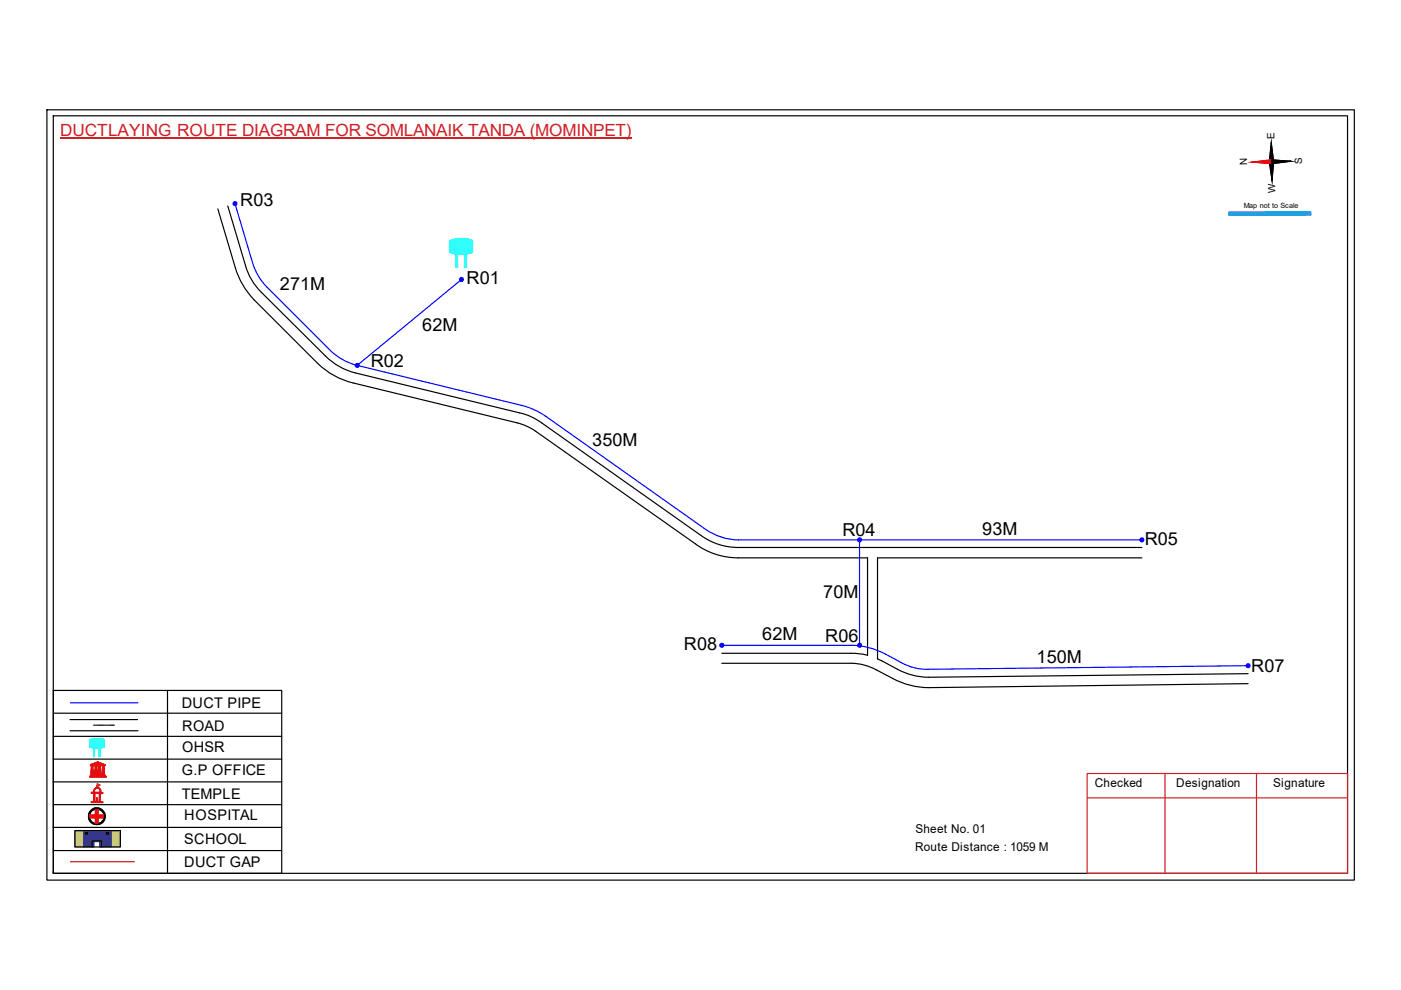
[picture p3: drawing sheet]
<svg xmlns="http://www.w3.org/2000/svg" width="297mm" height="210mm" viewBox="0 0 297 210" stroke-linecap="round" stroke-linejoin="round" font-family="sans-serif">
<path d="M11.3 151.2h48.4M11.3 156.1h48.4M14.9 152.6h14.3M14.9 154.9h14.3M35.5 146.4v38.8M11.3 175.4h48.4M11.3 161h48.4M11.3 165.8h48.4M11.3 170.6h48.4M11.3 180.3h48.4" fill="none" stroke="#000" stroke-width=".25"/>
<path d="M21 158.6h.3v1.8h-.3z" fill-rule="evenodd" fill="#0ffffc"/>
<path d="M21 158.6h.3v1.8h-.3z" fill="none" stroke="#0ffffc" stroke-width=".21"/>
<path d="M19.9 158.6h.2v1.8h-.2z" fill-rule="evenodd" fill="#0ffffc"/>
<path d="M19 156.9l1.6-.4 1.5 .3v1.6l-1.5 .3-1.6-.4zM19.9 158.6h.2v1.8h-.2z" fill="none" stroke="#0ffffc" stroke-width=".21"/>
<path d="M19 156.8a4 4 0 0 1 3.1 0v1.7a4.5 4.5 0 0 1-3-.1z" fill-rule="evenodd" fill="#0ffffc"/>
<path d="M19 156.8a4 4 0 0 1 3.1 0v1.7a4.5 4.5 0 0 1-3-.1z" fill="none" stroke="#0ffffc" stroke-width=".21"/>
<path d="M19 164.6h3.5v.2h-3.5zM19.2 164.3h3.1v.2h-3.1zM19.2 162.1l1.5-.6 1.6 .7zM19.3 162.4l.6-.1-.2 .1 .1 1.7h-.5l.1-1.7zM19.3 164.2h2.8v.1h-2.8zM19.5 162.1l1.2-.5 1.3 .5zM20.1 162.3h.5v1.8h-.5zM20.7 161.7l.2 .1-.2 .3zM20.9 162.3h.5v1.8h-.5zM21.6 162.3l.6 .1h-.1v1.7h-.4l.1-1.7z" fill="none" stroke="#f00" stroke-width=".21"/>
<path d="M21.6 162.3h.5v1.8h-.5z" fill-rule="evenodd" fill="#f00"/>
<path d="M21.6 162.3h.5v1.8h-.5z" fill="none" stroke="#f00" stroke-width=".21"/>
<path d="M20.9 162.3h.5v1.8h-.5z" fill-rule="evenodd" fill="#f00"/>
<path d="M20.9 162.3h.5v1.8h-.5z" fill="none" stroke="#f00" stroke-width=".21"/>
<path d="M20.1 162.3h.5v1.8h-.5z" fill-rule="evenodd" fill="#f00"/>
<path d="M20.1 162.3h.5v1.8h-.5z" fill="none" stroke="#f00" stroke-width=".21"/>
<path d="M19.3 162.3h.5v1.8h-.5z" fill-rule="evenodd" fill="#f00"/>
<path d="M19.3 162.3h.5v1.8h-.5z" fill="none" stroke="#f00" stroke-width=".21"/>
<path d="M20.6 161.7h.4v.4h-.4z" fill-rule="evenodd" fill="#f00"/>
<path d="M19 164.6h3.6v.2h-3.6zM19 164.7h3.6M19.2 164.3h3.1v.2h-3.1zM19.2 164.4h3.1M19.3 164.2h2.8v.1h-2.8zM19.3 164.3h2.8M20.6 161.7h.4v.4h-.4z" fill="none" stroke="#f00" stroke-width=".21"/>
<path d="M19.2 162.1l1-.4a.94 .94 0 0 1 1.1 0l1 .4v.2h-3.1zM19.9 162.1h.7l-.1-.3zM21 161.8l-.1 .3h.7z" fill-rule="evenodd" fill="#f00"/>
<path d="M19.2 162.1l1-.4a.94 .94 0 0 1 1.1 0l1 .4v.2h-3.1zM19.9 162.1l.6-.3 .1 .3zM20.1 168.1h1l-.1 1.9-.9-.1zM20.1 167.2a.73 .73 0 0 1 .9-.2 .73 .73 0 0 1 .4 .9v.2h.4v.1h-.5v1.7l.5 .1v.2l-2.5-.1v-.2h.6v-1.8h-.5v-.1h.5v-.4zM20.1 167.3a.55 .55 0 0 1 1 0l.2 .8-1.4-.1zM20.5 169.2l.1 .6zM20.6 166.5l.1 .5zM21 161.8l.6 .3h-.7z" fill="none" stroke="#f00" stroke-width=".21"/>
<path d="M20.6 166.2l.6 .3-.5 .3z" fill="none" stroke="#e66000" stroke-width=".21"/>
<path d="M20 167.2a.8 .8 0 0 1 1.4 .3v.5l.4 .1v.1l-.5 .1v1.5l.1 .2h.4v.2h-2.5v-.3l.6-.1v-1.6h-.6v-.2h.5zM20.1 167.4l-.2 .6h1.3l-.1-.6-.2-.3h-.5zM20.1 168.3v1.6h.9v-1.7zM20.4 169.2h.3l-.1 .7h-.2z" fill-rule="evenodd" fill="#f00"/>
<path d="M20 167.2a.8 .8 0 0 1 1.4 .3v.5l.4 .1v.1l-.5 .1v1.5l.1 .2h.4v.2h-2.5v-.3l.6-.1v-1.6h-.6v-.2h.5zM20.1 167.4l.3-.3h.5l.2 .3 .1 .6h-1.3zM20.1 168.3l.9-.1v1.7h-.9zM20.4 169.2h.3l-.1 .7h-.2z" fill="none" stroke="#f00" stroke-width=".21"/>
<path d="M20.6 166.5v.5z" fill="#f00"/>
<path d="M20.6 166.5v.5z" fill="none" stroke="#f00" stroke-width=".21"/>
<path d="M20.6 166.5v.5z" fill="#f00"/>
<path d="M20.6 166.5v.5z" fill="none" stroke="#f00" stroke-width=".21"/>
<path d="M20.6 166.5v.5z" fill="#f00"/>
<path d="M20.6 166.5v.5zM20.6 166.5v.5" fill="none" stroke="#f00" stroke-width=".21"/>
<path d="M20.7 166.8l-.1 .2z" fill="#f00"/>
<path d="M20.7 166.8l-.1 .2z" fill="none" stroke="#f00" stroke-width=".21"/>
<path d="M20.7 166.8v.2z" fill="#f00"/>
<path d="M20.7 166.8v.2z" fill="none" stroke="#f00" stroke-width=".21"/>
<path d="M20.6 167h.1z" fill="#f00"/>
<path d="M20.6 167h.1z" fill="none" stroke="#f00" stroke-width=".21"/>
<path d="M20.6 167h.1z" fill="#f00"/>
<path d="M20.6 167h.1z" fill="none" stroke="#f00" stroke-width=".21"/>
<path d="M20.6 166.2l.6 .3-.6 .3z" fill-rule="evenodd" fill="#e66000"/>
<path d="M20.6 166.2l.6 .3-.6 .3z" fill="none" stroke="#e66000" stroke-width=".21"/>
<path d="M11.3 146.4h48.4v38.8h-48.4zM19.9 153.8h.2M20.3 153.8h.2M20.7 153.8h.3M21 153.8h.4M21.5 153.8h.3M21.9 153.8h.2M22.3 153.8h.3M22.7 153.8h.3M23.2 153.8h.2M23.5 153.8h.3M23.9 153.8h.4" fill="none" stroke="#000" stroke-width=".25"/>
<path d="M14.9 149h14.3" fill="none" stroke="#00f" stroke-width=".25"/>
<g fill="none" stroke="#000" stroke-width=".21">
<path d="M19.3 172a1.38 1.38 0 0 1 2.4 .2 1.49 1.49 0 0 1-.8 2.4 1.59 1.59 0 0 1-1.7-.8 1.59 1.59 0 0 1 .1-1.8z"/>
<circle cx="20.5" cy="173" r="1.81"/>
<circle cx="20.5" cy="173.1" r="1.78"/>
<circle cx="20.5" cy="173.1" r="1.59"/>
</g>
<path d="M18.7 173a1.81 1.81 0 0 1 3.6 0 1.81 1.81 0 0 1-3.6 0zM19.3 172a1.55 1.55 0 0 0 .2 2.2 1.55 1.55 0 0 0 2.2-.1 1.55 1.55 0 0 0-.2-2.2l-.4-.2a1.37 1.37 0 0 0-1.8 .3z" fill-rule="evenodd" fill="#000"/>
<path d="M19.1 172.8h1.2v-1.1h.5v1.1h1.1v.6h-1.1v1.1h-.5v-1.1h-1.2z" fill="none" stroke="#f00" stroke-width=".25"/>
<path d="M19.1 172.8h1.1v-1.1h.6v1.1h1.1v.6h-1.1v1.1h-.6v-1.1h-1.1z" fill-rule="evenodd" fill="#f00"/>
<path d="M19.1 172.8h1.1v-1.1h.6v1.1h1.1v.6h-1.1v1.1h-.6v-1.1h-1.1z" fill="none" stroke="#f00" stroke-width=".21"/>
<path d="M14.9 182.7h13.6" fill="none" stroke="#f00" stroke-width=".25"/>
<path d="M15.9 176.1h1.9v3.5h-1.9zM23.6 176.1h1.9v3.5h-1.9z" fill-rule="evenodd" fill="#c8c92d"/>
<path d="M15.9 176.1h1.9v3.5h-1.9zM23.6 176.1h1.9v3.5h-1.9z" fill="none" stroke="#c8c92d" stroke-width=".21"/>
<path d="M17.7 176.1h5.9v3.5h-2.5v-1.1h-1.2v1.1h-2.2zM18.2 176.5v.4h.3v-.4zM22.6 176.5v.4h.4v-.4z" fill-rule="evenodd" fill="#293189"/>
<path d="M17.7 176.1h5.9v3.5h-2.5v-1.1h-1.2v1.1h-2.2zM18.2 176.5h.3v.4h-.3zM22.6 176.5h.4v.4h-.4z" fill="none" stroke="#293189" stroke-width=".21"/>
<path d="M9.9 23.3h277.2v163.3h-277.2zM11.3 24.6h274.4v160.6h-274.4zM273.7 34.2l-8.2 .2M15.9 176.1h9.6v3.5h-9.6zM18.2 176.5h.4v.4h-.4zM19.5 179.6v-1.3h2v1.3M22.6 176.5h.5v.4h-.5zM11.3 184.8v.4" fill="none" stroke="#000" stroke-width=".25"/>
<path d="M12.7 29.3h121.2M230.5 164h55.2v21.2h-55.2zM230.5 169.2h55.2M247 164v21.2M266.4 164v21.2" fill="none" stroke="#cd2027" stroke-width=".25"/>
<path d="M269.1 34.3h.9l-.3 4.1zM269.5 30.2l.5 4.1h-.9z" fill="#000"/>
<path d="M269.1 34.3h.9l-.3 4.1zM269.5 30.2l.5 4.1h-.9z" fill="none" stroke="#000" stroke-width=".21"/>
<path d="M265.5 34.4l4.1-.5v.8z" fill="#f00"/>
<path d="M265.5 34.4l4.1-.5v.8z" fill="none" stroke="#f00" stroke-width=".21"/>
<path d="M269.6 33.9l4.1 .3-4.1 .5zM269.1 34.3h.9l-.3 4.1zM269.5 30.2l.5 4.1h-.9z" fill="#000"/>
<path d="M269.1 34.3h.9l-.3 4.1zM269.5 30.2l.5 4.1h-.9zM269.6 33.9l4.1 .3-4.1 .5z" fill="none" stroke="#000" stroke-width=".21"/>
<path d="M273.7 34.2l-8.2 .2" fill="none" stroke="#000" stroke-width=".25"/>
<path d="M265.5 34.4l4.1-.5v.8z" fill="#f00"/>
<path d="M265.5 34.4l4.1-.5v.8z" fill="none" stroke="#f00" stroke-width=".21"/>
<path d="M269.6 33.9l4.1 .3-4.1 .5z" fill="#000"/>
<path d="M269.6 33.9l4.1 .3-4.1 .5z" fill="none" stroke="#000" stroke-width=".21"/>
<path d="M269.6 34.3l-4.1 .1" fill="none" stroke="#f00" stroke-width=".25"/>
<path d="M273.7 34.2l-4.1 .1" fill="none" stroke="#000" stroke-width=".25"/>
<path d="M260.6 45h17.2v.6h-17.2z" fill-rule="evenodd" fill="#0093dd"/>
<path d="M260.6 45h17.2v.6h-17.2z" fill="none" stroke="#0093dd" stroke-width=".21"/>
<path d="M260.6 45h17.3v.6h-17.3z" fill="none" stroke="#0093dd" stroke-width=".25"/>
<path d="M46.2 44.3l3.7 12.5a16.7 16.7 0 0 0 4 6.8l13.4 13.4a16.2 16.2 0 0 0 7.6 4.2l34.8 8.5 2.3 .8 1.6 .9 33.8 23.9a15.3 15.3 0 0 0 9.2 3h27.3v20.6l-2.8-.4h-28.1M48.3 43.7l3.7 12.5a12.9 12.9 0 0 0 3.4 5.8l13.6 13.4a13.6 13.6 0 0 0 6.4 3.7l35.5 8.6 2 .8 1.9 1.2 33.8 23.8a13.5 13.5 0 0 0 8 2.6h85.5M242.1 118.3h-56v21.4l.9 .4a27.7 27.7 0 0 0 5.7 2.8l2.5 .6 1.7 .1 67.7-.8M153 140.6h27.5a11.3 11.3 0 0 1 5.4 1.5l3.4 1.7a16.3 16.3 0 0 0 7.7 2l67.6-.9" fill="none" stroke="#000" stroke-width=".25"/>
<path d="M49.8 43.2l3.7 12.5a12.3 12.3 0 0 0 3.1 5.2l13.5 13.4a12.5 12.5 0 0 0 5.6 3.2l34.8 8.4a15.5 15.5 0 0 1 5.3 2.4l33.8 24a12.6 12.6 0 0 0 7 2.2h85.5M182.2 114.5v22.4M153 136.8h27.5a15.7 15.7 0 0 1 7.2 1.9 27.2 27.2 0 0 0 5.4 2.7l1.5 .4 1.5 .1 68.5-.8" fill="none" stroke="#00f" stroke-width=".25"/>
<circle cx="49.8" cy="43.1" r=".44" fill="#00f"/>
<circle cx="49.8" cy="43.1" r=".44" fill="none" stroke="#00f" stroke-width=".21"/>
<circle cx="75.7" cy="77.4" r=".44" fill="#00f"/>
<circle cx="75.7" cy="77.4" r=".44" fill="none" stroke="#00f" stroke-width=".21"/>
<circle cx="182.3" cy="114.4" r=".44" fill="#00f"/>
<circle cx="182.3" cy="114.4" r=".44" fill="none" stroke="#00f" stroke-width=".21"/>
<circle cx="153" cy="136.8" r=".44" fill="#00f"/>
<circle cx="153" cy="136.8" r=".44" fill="none" stroke="#00f" stroke-width=".21"/>
<circle cx="182.3" cy="136.8" r=".44" fill="#00f"/>
<circle cx="182.3" cy="136.8" r=".44" fill="none" stroke="#00f" stroke-width=".21"/>
<circle cx="242.1" cy="114.4" r=".44" fill="#00f"/>
<circle cx="242.1" cy="114.4" r=".44" fill="none" stroke="#00f" stroke-width=".21"/>
<circle cx="264.6" cy="141.1" r=".44" fill="#00f"/>
<circle cx="264.6" cy="141.1" r=".44" fill="none" stroke="#00f" stroke-width=".21"/>
<path d="M97.8 59.3l-22.1 18.2" fill="none" stroke="#00f" stroke-width=".25"/>
<circle cx="97.8" cy="59.2" r=".44" fill="#00f"/>
<circle cx="97.8" cy="59.2" r=".44" fill="none" stroke="#00f" stroke-width=".21"/>
<path d="M98.4 53.8h.5v2.8h-.5z" fill-rule="evenodd" fill="#0ffffc"/>
<path d="M95.3 51.1a6.2 6.2 0 0 1 4.9 0v2.4l-2.1 .4-1.4-.1-1.4-.4zM96.6 53.8h.5v2.8h-.5zM98.4 53.8h.5v2.8h-.5z" fill="none" stroke="#0ffffc" stroke-width=".21"/>
<path d="M96.9 53.8v2.8" fill="none" stroke="#0ffffc" stroke-width=".42"/>
<path d="M95.3 51a6.8 6.8 0 0 1 4.9 0v2.5a7 7 0 0 1-4.9 0z" fill-rule="evenodd" fill="#0ffffc"/>
<path d="M95.3 51a6.8 6.8 0 0 1 4.9 0v2.5a7 7 0 0 1-4.9 0z" fill="none" stroke="#0ffffc" stroke-width=".21"/>
<g font-size="3.8">
<text x="50.9" y="43.8">R03</text>
<text x="59.3" y="61.5">271M</text>
<text x="98.9" y="60.1">R01</text>
<text x="89.5" y="70.2">62M</text>
<text x="78.6" y="77.7">R02</text>
<text x="125.5" y="94.7">350M</text>
<text x="178.6" y="113.6">R04</text>
<text x="208.2" y="113.5">93M</text>
<text x="242.7" y="115.5">R05</text>
<text x="174.5" y="126.8">70M</text>
<text x="145" y="137.8">R08</text>
<text x="161.6" y="135.6">62M</text>
<text x="175" y="136.1">R06</text>
<text x="219.7" y="140.6">150M</text>
<text x="265.3" y="142.6">R07</text>
</g>
<text font-size="3.6" fill="#cd2027" x="12.7" y="28.8">DUCTLAYING ROUTE DIAGRAM FOR SOMLANAIK TANDA (MOMINPET)</text>
<g font-size="3.1">
<text x="38.6" y="150">DUCT PIPE</text>
<text x="38.6" y="154.9">ROAD</text>
<text x="38.6" y="159.5">OHSR</text>
<text x="38.6" y="164.3">G.P OFFICE</text>
<text x="38.6" y="169.3">TEMPLE</text>
<text x="39.1" y="173.9">HOSPITAL</text>
<text x="39.1" y="179">SCHOOL</text>
<text x="39.1" y="183.8">DUCT GAP</text>
</g>
<g font-size="2.6">
<text x="232.1" y="167">Checked</text>
<text x="249.4" y="167">Designation</text>
<text x="270" y="167">Signature</text>
<text x="194.1" y="176.6">Sheet No. 01</text>
<text x="194" y="180.3">Route Distance : 1059 M</text>
</g>
<g font-size="2.1">
<text x="270.2" y="29.5" transform="rotate(-91 270.2 29.5)">E</text>
<text x="264.5" y="35.1" transform="rotate(-91 264.5 35.1)">N</text>
<text x="276.1" y="34.8" transform="rotate(-91 276.1 34.8)">S</text>
<text x="270.5" y="40.9" transform="rotate(-91 270.5 40.9)">W</text>
</g>
<text font-size="1.5" x="263.7" y="44.2">Map not to Scale</text>
</svg>
